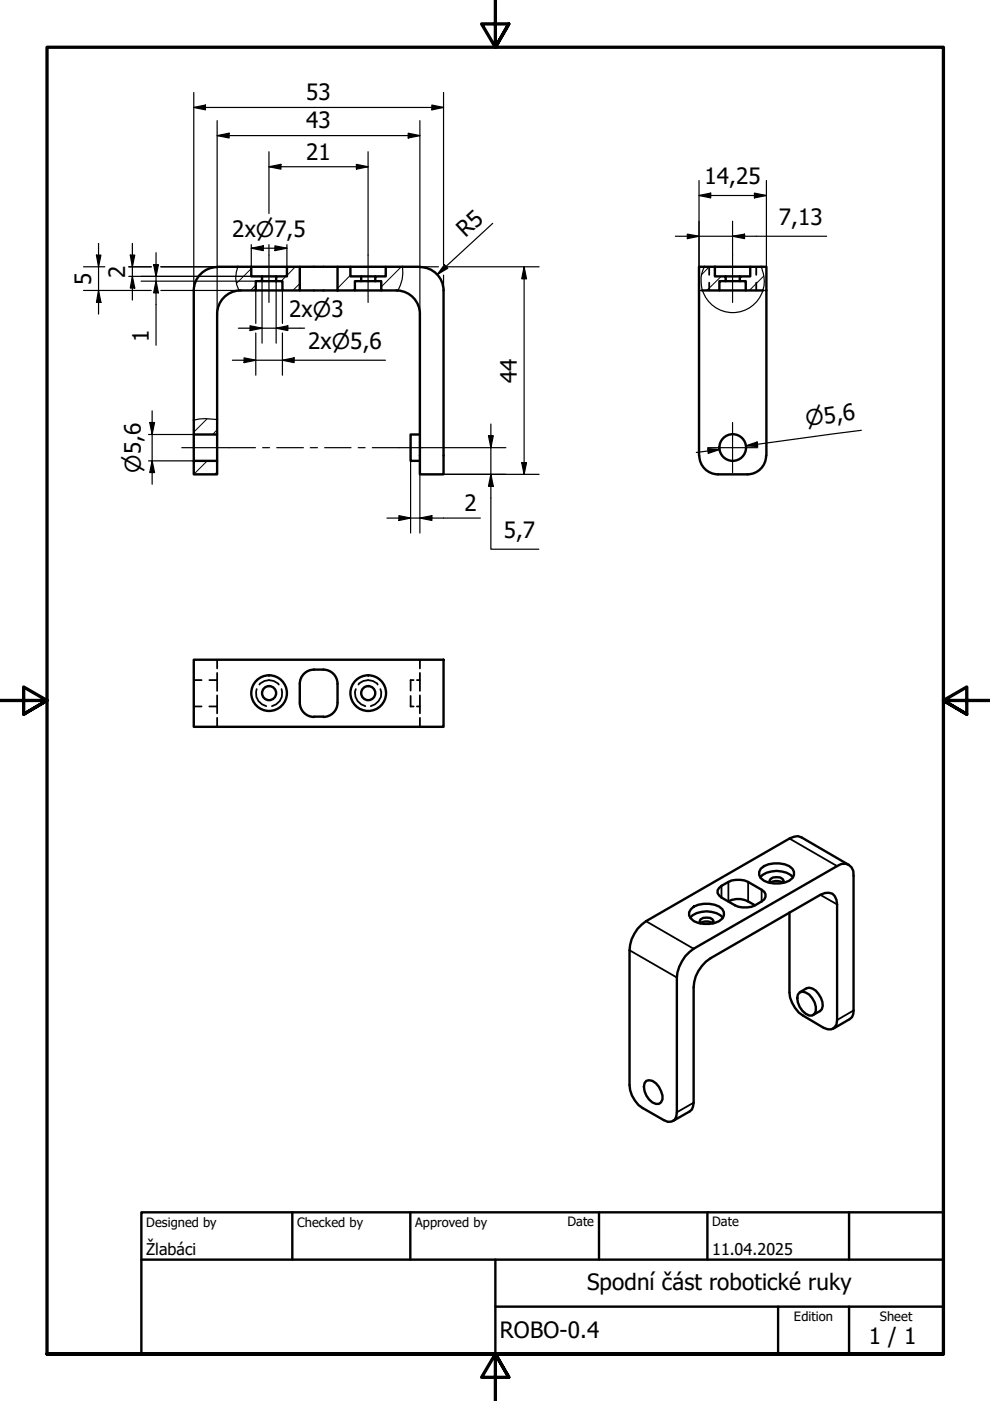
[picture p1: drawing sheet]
<svg xmlns="http://www.w3.org/2000/svg" width="210mm" height="297mm" viewBox="0 0 210 297" stroke-linecap="round" stroke-linejoin="round" font-family="sans-serif">
<!-- layer: Hatch (ISO) -->
<g fill="none" stroke="#000" stroke-width=".21">
<path d="M53.3 56.9l-3.1 3.2M55.6 59.2l-.5 .4M60.6 58.6l-1 1M62.6 56.6l-1.8 1.8M71.6 56.6h.1M74.3 58.3l-2.7 2.8M85.1 56.6l-4.3 4.2M150.4 56.6l-1.6 1.6M152.9 58.6l-3 3M157.4 58.6l-.6 .5M159.4 56.6l-.3 .3M161.9 58.5l-3 3.1"/>
<path d="M54.2 60.4l-1.1 1.2M63.6 60.1l-1.5 1.5M43.9 88.8l-2.8 2.8M43.9 97.7l-2.8 2.9M46 91.1l-.9 1M46 100.1l-.5 .5"/>
</g>
<!-- layer: Break Line (ISO) -->
<path d="M50.4 56.6a5.8 5.8 0 0 0 .3 5M85.3 56.6a7.9 7.9 0 0 1-.9 5M149.4 56.6a6.3 6.3 0 0 0-.5 5M161.4 56.6a6.9 6.9 0 0 1 .3 5M149 61.6a6.7 6.7 0 0 0 6.4 4.7 6.7 6.7 0 0 0 6.3-4.7M46 88.9l-2.4-.1-2.5 .3" fill="none" stroke="#000" stroke-width=".25"/>
<!-- layer: Visible (ISO) -->
<g fill="none" stroke="#000" stroke-width=".51">
<path d="M46 56.6h14.8M53.3 56.6v2h2.3v1h-1.4v2h-3.2a5 5 0 0 0-5 5v25.5h-4.9v-30.5a5 5 0 0 1 5-5M55.6 58.6h2.9M55.6 59.6h2.9M58.5 58.6h2.3v-2h2.8v5h-3.7v-2h-1.4zM63.6 56.6h8M71.6 56.6h2.7v2h2.3v1h-1.4v2h-3.6zM74.3 56.6h7.5M76.6 58.6h3M76.6 59.6h3M89 56.6h-7.2v2h-2.2v1h1.2v2h3.3a5 5 0 0 1 4.9 5v34h5v-39a5 5 0 0 0-4.9-5M151.6 56.6v2h2.3v1h-1.4v2h-3.6"/>
<path d="M153.9 58.6h2.9M153.9 59.6h2.9M159.1 56.6h-10.9v40M54.2 61.6h5.7M63.6 61.6h8M75.2 61.6h5.6M152.5 61.6h5.6M161.7 61.6h-3.6v-2h-1.3v-1h2.3v-2h3.4v40M41.1 97.7h4.9v2.9h-4.9zM41.1 92.1v5.6M46 92.1v5.6M89 92.1h-1.9v5.6h1.9"/>
<path d="M148.3 96.6a4 4 0 0 0 3.9 4h6.3a4 4 0 0 0 3.9-4M41.1 139.9h52.9v14.2h-52.9zM63.6 149a3 3 0 0 0 3 3M66.5 151.9h2.1M66.5 142h2.1M66.6 142a3 3 0 0 0-3 3v4M68.5 142a3 3 0 0 1 3.1 3v4M71.6 149a3 3 0 0 1-3.1 3M146.3 194.5a5.2 5.2 0 0 1 7 0M146.5 192.8a5 5 0 0 1 5-1 1.94 1.94 0 0 1 1.7 2.9 5.7 5.7 0 0 1-6.1 .6 1.58 1.58 0 0 1-.6-2.5zM148.5 195.8l-.2-.4a1.66 1.66 0 0 1 2.3-.8l.5 .3 .2 .5-.2 .4a2.32 2.32 0 0 0-2.6 0M154.4 191.1a4.4 4.4 0 0 1 4.2 0l1.5 .8 1.4-.8a1.32 1.32 0 0 0 .8-1.2 1.32 1.32 0 0 0-.8-1.3l-2.9-1.6a5.2 5.2 0 0 0-6.5 1.8v.5l.4 .6a9.7 9.7 0 0 0 5 2.5l1.8-.1 .8-.4"/>
<path d="M161.2 186a5.2 5.2 0 0 1 6.9 0M161.3 184.2a5.4 5.4 0 0 1 6.7 0 1.64 1.64 0 0 1-.7 2.5 5.7 5.7 0 0 1-6-.5l-.3-.7v-.7zM163.4 186.4a2.31 2.31 0 0 1 2.5 0l.3 .4-.2 .4a2.41 2.41 0 0 0-2.7 0l-.2-.4zM167.4 193.5v16.9a6.4 6.4 0 0 0 2.8 4.9l4.4 2.6a1.76 1.76 0 0 0 2 .2 1.76 1.76 0 0 0 .9-1.8v-24.5a2.11 2.11 0 0 0-2.6-2.5l-1 .4-23.3 13.5a7.7 7.7 0 0 0-3.5 6.1v24.5l-.2 .8-.2 .7-.5 .3-3.5 2.1M180 183.4l-10.1-5.9-.7-.2-.9 .1-.9 .4-30.4 17.5a7.9 7.9 0 0 0-3.5 6.2v28.5a6.1 6.1 0 0 0 2.8 4.9l4.4 2.6a1.72 1.72 0 0 0 2 .1 1.72 1.72 0 0 0 .8-1.8v-28.6a8.2 8.2 0 0 1 3.6-6l30.4-17.6a2.13 2.13 0 0 1 2.5-.2 2.13 2.13 0 0 1 1 2.3l-.1 29.3-.2 .6-.6 .5-3.4 2M169.5 210.4a2.24 2.24 0 0 1 2.7 1.2 3.1 3.1 0 0 1 .5 3.3l-.5 .4a3.2 3.2 0 0 1-3-2.8l-.2-.9 .2-.7zM169.6 210.4l1.4-.9a2.23 2.23 0 0 1 2.5 1.2 3.3 3.3 0 0 1 .7 3.3l-.3 .4-1.5 .8M137 229.2a2.2 2.2 0 0 1 2.7 1.2 2.92 2.92 0 0 1 .4 3.3 1.72 1.72 0 0 1-2.5-.6 3.8 3.8 0 0 1-.9-3.4z"/>
<circle cx="155.4" cy="94.9" r="2.83"/>
<circle cx="57.1" cy="147" r="3.8"/>
<circle cx="57.1" cy="147" r="1.49"/>
<circle cx="78.1" cy="147" r="3.8"/>
<circle cx="78.1" cy="147" r="1.49"/>
</g>
<!-- layer: Hidden (ISO) -->
<g fill="none" stroke="#000" stroke-width=".38">
<path d="M150.4 56.6v1.7M150.4 59.9v1.7M160.3 56.6v1.7M160.3 59.9v1.7M148.2 61.6h.3M148.7 61.6h.2M161.7 61.6h.3M162.2 61.6h.3M46 139.9v1.8M89 139.9v1.8M41.1 149.8h1.6M41.1 144.2h1.6"/>
<path d="M44.4 149.8h1.6M44.4 144.2h1.6M46 142.7v3.8M46 147.4v3.8M46 152.2v1.9M54.4 146.1a2.75 2.75 0 0 0 2.1 3.6M55 145.1a2.71 2.71 0 0 1 4.1 0M59.7 146.1a2.75 2.75 0 0 1-2 3.6M75.4 146.1a2.75 2.75 0 0 0 2.1 3.6M76 145.1a2.64 2.64 0 0 1 4.1 0M80.6 146.1a2.63 2.63 0 0 1-2 3.6M87.1 147.6v2.2h.6"/>
<path d="M87.7 144.2h-.6v2.2M88.4 149.8h.6M88.4 144.2h.6M89 142.7v3.8M89 147.4v3.8M89 152.2v1.9"/>
</g>
<!-- layer: Visible Narrow (ISO) -->
<path d="M167.4 177.8l10.1 5.8M137 195.3l10.1 5.9M153 187.8v2.5M154.4 187v4.1M158.6 187v4.1M161.5 188.6v2.5M173.9 189.7l3.6 2.1M133.5 201.5l10 5.7M181 214.2l-3.5 2.1M147.1 233.8l-3.6 2" fill="none" stroke="#000" stroke-width=".38"/>
<!-- layer: Border (ISO) -->
<path d="M105 0v10l-2.9-4.9h5.8l-2.9 4.9 2.9-4.9M0 148.5h10l-5-2.8v5.7l5-2.9-5 2.9M210 148.5h-10l5-2.8v5.7l-5-2.9 5 2.9M10 287.1v-277.1h190v277.1h-190h190M107.9 292l-2.9-4.9 2.9 4.9h-5.8l2.9-4.9v9.9" fill="none" stroke="#000" stroke-width=".7"/>
<!-- layer: Title (ISO) -->
<path d="M30 257h170v30.1h-170zM62 257v10.1M87 257v10.1M127 257v10.1M150 257v10.1M180 257v10.1M30 267.1h170M105 277h95M105 267.1v20M165 277v10.1M180 277v10.1" fill="none" stroke="#000" stroke-width=".51"/>
<!-- layer: Dimension (ISO) -->
<g fill="none" stroke="#000" stroke-width=".25">
<path d="M41.1 19.6v42M94 19.6v36.5M41.1 22.8l2.5-.5v1zM41.1 22.8h52.9M46 28.8l2.6-.6v1.1zM46 28.8h43M46 25.6v41M57 35.4l2.6-.6v1.1zM57 35.4h21M57 32.2v13.1M75.6 34.8l2.4 .6-2.4 .5zM78 32.2v21.9"/>
<path d="M86.6 28.2l2.4 .6-2.4 .5zM89 25.6v41M91.6 22.3l2.4 .5-2.4 .5zM148.2 38.3v18.3M162.5 38.3v18.3M17.7 56.6h4.5M20.4 54.1h1l-.5 2.5zM20.9 51.6v15M27.3 56.6h4.8M27.3 58.6h28.3M27.6 54.1h1l-.5 2.5zM28.1 58.6l.5 2.5h-1z"/>
<path d="M28.1 51.6v12M29.9 59.6h25.7v13.2M32.6 56.1h1l-.5 2.5zM33.1 59.6l.5 2.5h-1zM33.1 53.6v19.6M53.3 52.6l2.5-.5v1zM53.3 51.9v4.7h-19.2M53.3 52.6h7.5M57 51.9v2.2M58.3 52.1l2.5 .5-2.5 .5zM58.5 59.6v13.2M60.8 51.9v4.7"/>
<path d="M89 56.6h4M94 58.3v3.3M94.2 56.1l.7 .8-2.2 1.3zM94.5 56.6h19.8M104.5 47.4l-11.8 10.8M111.1 56.6l.5 2.5h-1zM111.1 56.6v44M143.2 50.1h32.1M145.7 49.6l2.5 .5-2.5 .5zM148.2 41.5l2.5-.6v1.1zM148.2 41.5h14.3M155.3 50.1l2.6-.5v1z"/>
<path d="M155.3 46.9v7.2M160 40.9l2.5 .6-2.5 .5zM17.7 61.6h14.4M20.9 61.6l.5 2.5h-1zM34.1 61.6h17M49.3 76.4h32.4M50.5 69.6h14.1M51.8 75.9l2.4 .5-2.4 .5zM53 69.1l2.6 .5-2.6 .5zM54.2 61.6v7M54.2 70.6v9M58.5 69.6l2.5-.5v1z"/>
<path d="M59.9 76.4l2.5-.5v1zM59.9 61.6v7M59.9 70.6v9M31.5 92.1h9.6M31.5 97.7h9.6M31.7 89.6h1.1l-.5 2.5zM32.3 97.7l.5 2.5h-1.1zM32.3 87.1v15.6M87.1 97.7v15.3M89 97.7v15.3M89.5 94.9h17.8M103.6 92.4h1l-.5 2.5z"/>
<path d="M104.1 89.9v26.5h10.1M110.6 98.1h1l-.5 2.5zM150.1 95.1l2.5 .2-2.4 .8zM152.6 95.3l-5 .6M158.1 94.5l2.4-.8 .2 1zM182.6 91.2l-24.5 3.3 2.5-.3M82 109.8h19.9M84.6 109.3l2.5 .5-2.5 .5zM89 109.8l2.6-.5v1zM94 100.6h20.3M104.1 100.6l.5 2.5h-1z"/>
</g>
<g fill="#000">
<path d="M41.1 22.8l2.5-.5v1zM46 28.8l2.6-.6v1.1zM57 35.4l2.6-.6v1.1zM75.6 34.8l2.4 .6-2.4 .5zM86.6 28.2l2.4 .6-2.4 .5zM91.6 22.3l2.4 .5-2.4 .5zM20.4 54.1h1l-.5 2.5zM27.6 54.1h1l-.5 2.5zM32.6 56.1h1l-.5 2.5zM53.3 52.6l2.5-.5v1zM58.3 52.1l2.5 .5-2.5 .5zM94.2 56.1l.7 .8-2.2 1.3z"/>
<path d="M111.1 56.6l.5 2.5h-1zM145.7 49.6l2.5 .5-2.5 .5zM148.2 41.5l2.5-.6v1.1zM155.3 50.1l2.6-.5v1zM160 40.9l2.5 .6-2.5 .5zM20.9 61.6l.5 2.5h-1zM28.1 58.6l.5 2.5h-1zM33.1 59.6l.5 2.5h-1zM51.8 75.9l2.4 .5-2.4 .5zM53 69.1l2.6 .5-2.6 .5zM58.5 69.6l2.5-.5v1zM59.9 76.4l2.5-.5v1z"/>
<path d="M31.7 89.6h1.1l-.5 2.5zM103.6 92.4h1l-.5 2.5zM110.6 98.1h1l-.5 2.5zM150.1 95.1l2.5 .2-2.4 .8zM158.1 94.5l2.4-.8 .2 1zM32.3 97.7l.5 2.5h-1.1zM84.6 109.3l2.5 .5-2.5 .5zM89 109.8l2.6-.5v1zM104.1 100.6l.5 2.5h-1z"/>
</g>
<!-- layer: Centerline (ISO) -->
<path d="M57 54.1v10M78 54.1v10M155.3 54.1v10M38.5 94.9h15.7M55.7 94.9h1.4M58.7 94.9h5.6M65.8 94.9h1.5M68.8 94.9h5.6M75.9 94.9h1.5M78.9 94.9h10.6" fill="none" stroke="#000" stroke-width=".25"/>
<!-- layer: Center Mark (ISO) -->
<path d="M150.1 94.9h10.6M155.3 89.6v10.6" fill="none" stroke="#000" stroke-width=".25"/>
<g font-size="4.8">
<text x="64.9" y="21.2">53</text>
<text x="64.9" y="27.2">43</text>
<text x="64.9" y="33.8">21</text>
<text x="149.4" y="39">14,25</text>
<text x="165.2" y="47.7">7,13</text>
<text x="49.2" y="50.2">2x⌀7,5</text>
<text x="98.7" y="50.5" transform="rotate(-43 98.7 50.5)">R5</text>
<text x="26.5" y="58.9" transform="rotate(-90 26.5 58.9)">2</text>
<text x="19.3" y="60.4" transform="rotate(-90 19.3 60.4)">5</text>
<text x="61.3" y="67.2">2x⌀3</text>
<text x="31.6" y="72.4" transform="rotate(-90 31.6 72.4)">1</text>
<text x="65.3" y="74">2x⌀5,6</text>
<text x="109.6" y="81.2" transform="rotate(-90 109.6 81.2)">44</text>
<text x="98.5" y="108.3">2</text>
<text x="106.8" y="114">5,7</text>
<text x="124.5" y="273.5">Spodní část robotické ruky</text>
<text x="106" y="283.8">ROBO-0.4</text>
<text x="184.2" y="285">1 / 1</text>
</g>
<g font-size="4.6">
<text x="171" y="90.3" transform="rotate(-8 171 90.3)">⌀5,6</text>
<text x="29.8" y="100.2" transform="rotate(-90 29.8 100.2)">⌀5,6</text>
</g>
<g font-size="3.4">
<text x="31" y="266">Žlabáci</text>
<text x="151" y="266">11.04.2025</text>
</g>
<g font-size="2.7">
<text x="31" y="260.1">Designed by</text>
<text x="63" y="260.1">Checked by</text>
<text x="88" y="260.1">Approved by</text>
<text x="120.3" y="260">Date</text>
<text x="151" y="260">Date</text>
<text x="168.3" y="280.1">Edition</text>
<text x="186.6" y="280.1">Sheet</text>
</g>
</svg>
